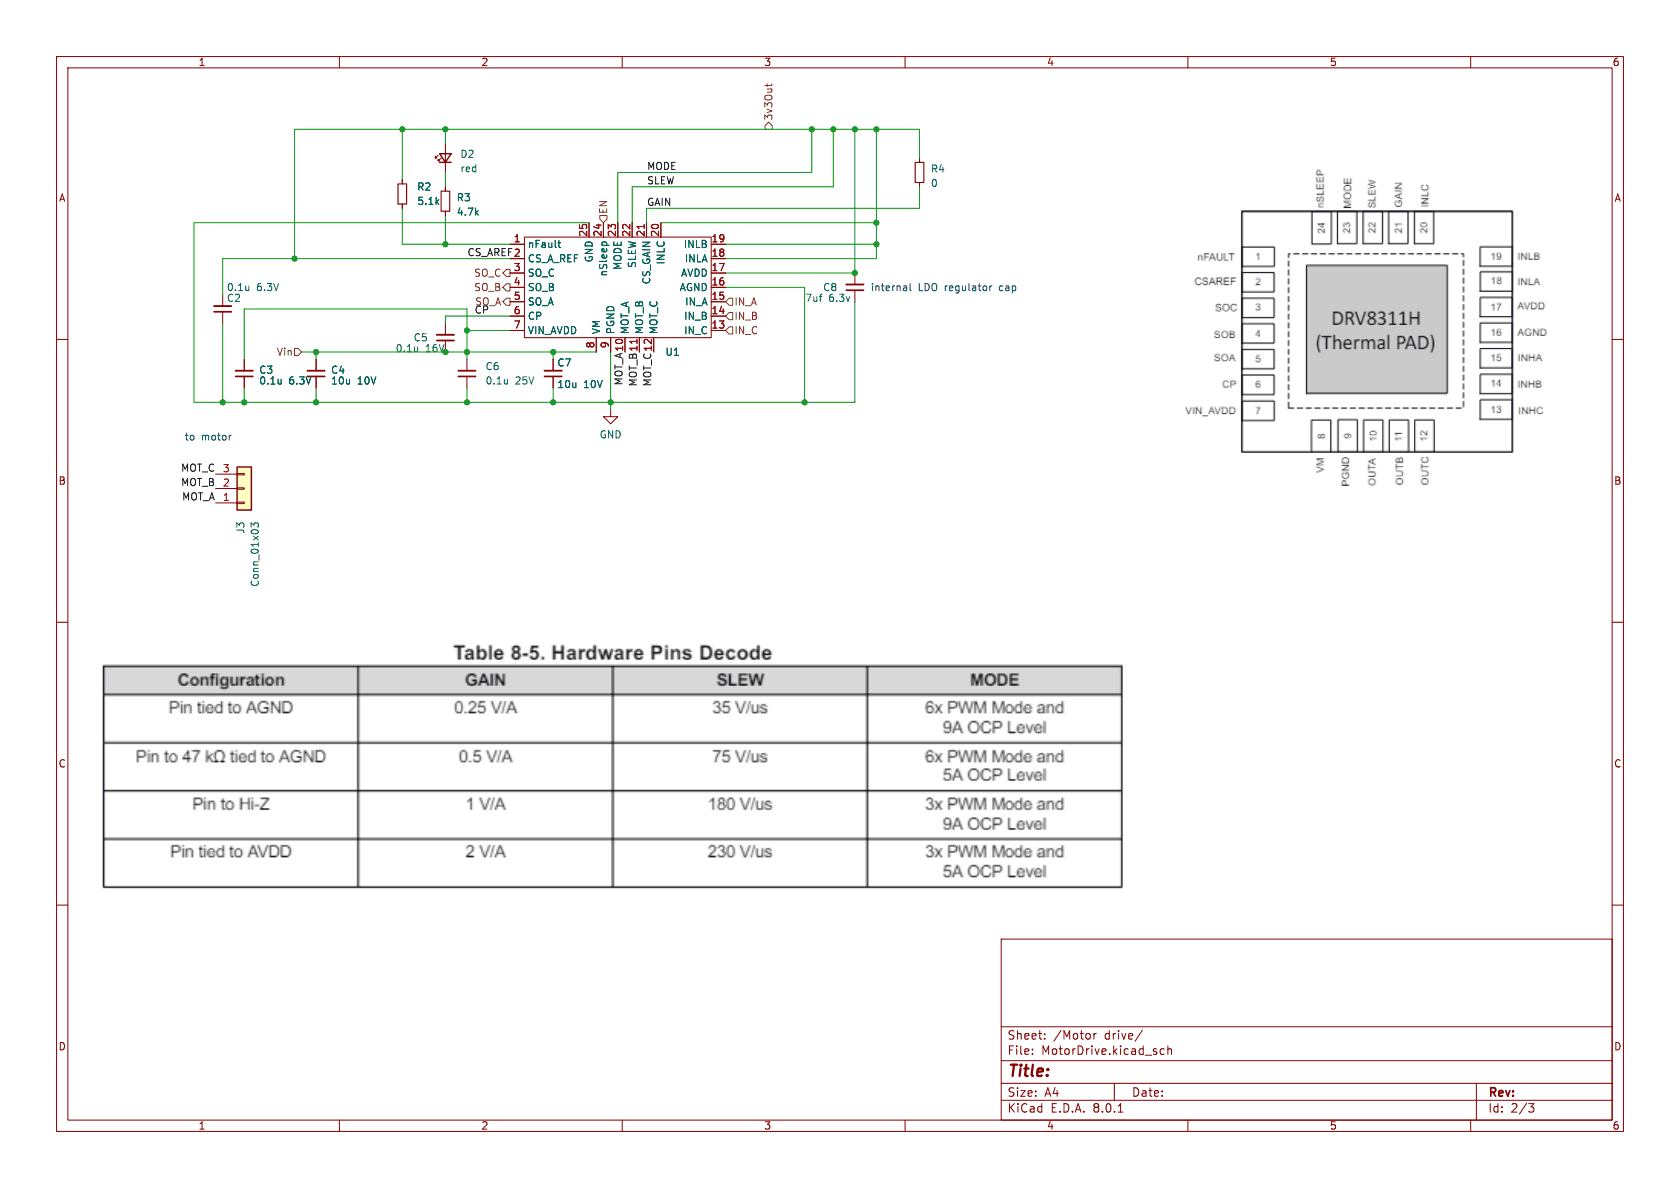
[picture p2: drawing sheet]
(kicad_sch
 (version 20231120)
 (generator "eeschema")
 (generator_version "8.0")
 (paper "A4")
 (lib_symbols
  (symbol "Connector_Generic:Conn_01x03"
   (pin_names
    (offset 1.016) hide) (exclude_from_sim no) (in_bom yes) (on_board yes)
   (property "Reference" "J" (at 0 5.08 0) (effects (font (size 1.27 1.27))))
   (property "Value" "Conn_01x03" (at 0 -5.08 0) (effects (font (size 1.27 1.27))))
   (property "Footprint" "" (at 0 0 0) (effects (font (size 1.27 1.27)) (hide yes)))
   (property "Datasheet" "~" (at 0 0 0) (effects (font (size 1.27 1.27)) (hide yes)))
   (property "Description" "Generic connector, single row, 01x03, script generated (kicad-library-utils/schlib/autogen/connector/)" (at 0 0 0) (effects (font (size 1.27 1.27)) (hide yes)))
   (symbol "Conn_01x03_1_1"
    (rectangle (start -1.27 -2.413) (end 0 -2.667) (stroke (width 0.1524) (type default)) (fill (type none)))
    (rectangle (start -1.27 0.127) (end 0 -0.127) (stroke (width 0.1524) (type default)) (fill (type none)))
    (rectangle (start -1.27 2.667) (end 0 2.413) (stroke (width 0.1524) (type default)) (fill (type none)))
    (rectangle (start -1.27 3.81) (end 1.27 -3.81) (stroke (width 0.254) (type default)) (fill (type background)))
    (pin passive line (at -5.08 2.54 0) (length 3.81) (name "Pin_1" (effects (font (size 1.27 1.27)))) (number "1" (effects (font (size 1.27 1.27)))))
    (pin passive line (at -5.08 0 0) (length 3.81) (name "Pin_2" (effects (font (size 1.27 1.27)))) (number "2" (effects (font (size 1.27 1.27)))))
    (pin passive line (at -5.08 -2.54 0) (length 3.81) (name "Pin_3" (effects (font (size 1.27 1.27)))) (number "3" (effects (font (size 1.27 1.27)))))))
  (symbol "Device:C_Small"
   (pin_numbers hide)
   (pin_names
    (offset 0.254) hide) (exclude_from_sim no) (in_bom yes) (on_board yes)
   (property "Reference" "C" (at 0.254 1.778 0) (effects (font (size 1.27 1.27)) (justify left)))
   (property "Value" "C_Small" (at 0.254 -2.032 0) (effects (font (size 1.27 1.27)) (justify left)))
   (property "Footprint" "" (at 0 0 0) (effects (font (size 1.27 1.27)) (hide yes)))
   (property "Datasheet" "~" (at 0 0 0) (effects (font (size 1.27 1.27)) (hide yes)))
   (property "Description" "Unpolarized capacitor, small symbol" (at 0 0 0) (effects (font (size 1.27 1.27)) (hide yes)))
   (symbol "C_Small_0_1"
    (polyline (pts (xy -1.524 -0.508) (xy 1.524 -0.508)) (stroke (width 0.3302) (type default)) (fill (type none)))
    (polyline (pts (xy -1.524 0.508) (xy 1.524 0.508)) (stroke (width 0.3048) (type default)) (fill (type none))))
   (symbol "C_Small_1_1"
    (pin passive line (at 0 2.54 270) (length 2.032) (name "~" (effects (font (size 1.27 1.27)))) (number "1" (effects (font (size 1.27 1.27)))))
    (pin passive line (at 0 -2.54 90) (length 2.032) (name "~" (effects (font (size 1.27 1.27)))) (number "2" (effects (font (size 1.27 1.27)))))))
  (symbol "Device:LED_Small"
   (pin_numbers hide)
   (pin_names
    (offset 0.254) hide) (exclude_from_sim no) (in_bom yes) (on_board yes)
   (property "Reference" "D" (at -1.27 3.175 0) (effects (font (size 1.27 1.27)) (justify left)))
   (property "Value" "LED_Small" (at -4.445 -2.54 0) (effects (font (size 1.27 1.27)) (justify left)))
   (property "Footprint" "" (at 0 0 90) (effects (font (size 1.27 1.27)) (hide yes)))
   (property "Datasheet" "~" (at 0 0 90) (effects (font (size 1.27 1.27)) (hide yes)))
   (property "Description" "Light emitting diode, small symbol" (at 0 0 0) (effects (font (size 1.27 1.27)) (hide yes)))
   (symbol "LED_Small_0_1"
    (polyline (pts (xy -0.762 -1.016) (xy -0.762 1.016)) (stroke (width 0.254) (type default)) (fill (type none)))
    (polyline (pts (xy 1.016 0) (xy -0.762 0)) (stroke (width 0) (type default)) (fill (type none)))
    (polyline (pts (xy 0.762 -1.016) (xy -0.762 0) (xy 0.762 1.016) (xy 0.762 -1.016)) (stroke (width 0.254) (type default)) (fill (type none)))
    (polyline (pts (xy 0 0.762) (xy -0.508 1.27) (xy -0.254 1.27) (xy -0.508 1.27) (xy -0.508 1.016)) (stroke (width 0) (type default)) (fill (type none)))
    (polyline (pts (xy 0.508 1.27) (xy 0 1.778) (xy 0.254 1.778) (xy 0 1.778) (xy 0 1.524)) (stroke (width 0) (type default)) (fill (type none))))
   (symbol "LED_Small_1_1"
    (pin passive line (at -2.54 0 0) (length 1.778) (name "K" (effects (font (size 1.27 1.27)))) (number "1" (effects (font (size 1.27 1.27)))))
    (pin passive line (at 2.54 0 180) (length 1.778) (name "A" (effects (font (size 1.27 1.27)))) (number "2" (effects (font (size 1.27 1.27)))))))
  (symbol "Device:R_Small"
   (pin_numbers hide)
   (pin_names
    (offset 0.254) hide) (exclude_from_sim no) (in_bom yes) (on_board yes)
   (property "Reference" "R" (at 0.762 0.508 0) (effects (font (size 1.27 1.27)) (justify left)))
   (property "Value" "R_Small" (at 0.762 -1.016 0) (effects (font (size 1.27 1.27)) (justify left)))
   (property "Footprint" "" (at 0 0 0) (effects (font (size 1.27 1.27)) (hide yes)))
   (property "Datasheet" "~" (at 0 0 0) (effects (font (size 1.27 1.27)) (hide yes)))
   (property "Description" "Resistor, small symbol" (at 0 0 0) (effects (font (size 1.27 1.27)) (hide yes)))
   (symbol "R_Small_0_1"
    (rectangle (start -0.762 1.778) (end 0.762 -1.778) (stroke (width 0.2032) (type default)) (fill (type none))))
   (symbol "R_Small_1_1"
    (pin passive line (at 0 2.54 270) (length 0.762) (name "~" (effects (font (size 1.27 1.27)))) (number "1" (effects (font (size 1.27 1.27)))))
    (pin passive line (at 0 -2.54 90) (length 0.762) (name "~" (effects (font (size 1.27 1.27)))) (number "2" (effects (font (size 1.27 1.27)))))))
  (symbol "MotorDrivers:DRV8311" (exclude_from_sim no) (in_bom yes) (on_board yes)
   (property "Reference" "U" (at 0 6.35 0) (effects (font (size 1.27 1.27))))
   (property "Value" "" (at 0 0 0) (effects (font (size 1.27 1.27))))
   (property "Footprint" "" (at 0 0 0) (effects (font (size 1.27 1.27)) (hide yes)))
   (property "Datasheet" "" (at 0 0 0) (effects (font (size 1.27 1.27)) (hide yes)))
   (property "Description" "" (at 0 0 0) (effects (font (size 1.27 1.27)) (hide yes)))
   (symbol "DRV8311_0_0"
    (pin output line (at -22.86 -66.04 0) (length 2.54) (name "nFault" (effects (font (size 1.27 1.27)))) (number "1" (effects (font (size 1.27 1.27)))))
    (pin power_out line (at -2.54 -85.09 90) (length 2.54) (name "MOT_A" (effects (font (size 1.27 1.27)))) (number "10" (effects (font (size 1.27 1.27)))))
    (pin power_out line (at 0 -85.09 90) (length 2.54) (name "MOT_B" (effects (font (size 1.27 1.27)))) (number "11" (effects (font (size 1.27 1.27)))))
    (pin power_out line (at 2.54 -85.09 90) (length 2.54) (name "MOT_C" (effects (font (size 1.27 1.27)))) (number "12" (effects (font (size 1.27 1.27)))))
    (pin input line (at 15.24 -81.28 180) (length 2.54) (name "IN_C" (effects (font (size 1.27 1.27)))) (number "13" (effects (font (size 1.27 1.27)))))
    (pin power_in line (at 15.24 -73.66 180) (length 2.54) (name "AGND" (effects (font (size 1.27 1.27)))) (number "16" (effects (font (size 1.27 1.27)))))
    (pin power_in line (at 15.24 -71.12 180) (length 2.54) (name "AVDD" (effects (font (size 1.27 1.27)))) (number "17" (effects (font (size 1.27 1.27)))))
    (pin input line (at 15.24 -68.58 180) (length 2.54) (name "INLA" (effects (font (size 1.27 1.27)))) (number "18" (effects (font (size 1.27 1.27)))))
    (pin input line (at 15.24 -66.04 180) (length 2.54) (name "INLB" (effects (font (size 1.27 1.27)))) (number "19" (effects (font (size 1.27 1.27)))))
    (pin input line (at -22.86 -68.58 0) (length 2.54) (name "CS_A_REF" (effects (font (size 1.27 1.27)))) (number "2" (effects (font (size 1.27 1.27)))))
    (pin input line (at 3.81 -62.23 270) (length 2.54) (name "INLC" (effects (font (size 1.27 1.27)))) (number "20" (effects (font (size 1.27 1.27)))))
    (pin input line (at 1.27 -62.23 270) (length 2.54) (name "CS_GAIN" (effects (font (size 1.27 1.27)))) (number "21" (effects (font (size 1.27 1.27)))))
    (pin input line (at -1.27 -62.23 270) (length 2.54) (name "SLEW" (effects (font (size 1.27 1.27)))) (number "22" (effects (font (size 1.27 1.27)))))
    (pin input line (at -3.81 -62.23 270) (length 2.54) (name "MODE" (effects (font (size 1.27 1.27)))) (number "23" (effects (font (size 1.27 1.27)))))
    (pin input line (at -6.35 -62.23 270) (length 2.54) (name "nSleep" (effects (font (size 1.27 1.27)))) (number "24" (effects (font (size 1.27 1.27)))))
    (pin output line (at -22.86 -71.12 0) (length 2.54) (name "SO_C" (effects (font (size 1.27 1.27)))) (number "3" (effects (font (size 1.27 1.27)))))
    (pin output line (at -22.86 -73.66 0) (length 2.54) (name "SO_B" (effects (font (size 1.27 1.27)))) (number "4" (effects (font (size 1.27 1.27)))))
    (pin output line (at -22.86 -76.2 0) (length 2.54) (name "SO_A" (effects (font (size 1.27 1.27)))) (number "5" (effects (font (size 1.27 1.27)))))
    (pin power_in line (at -22.86 -78.74 0) (length 2.54) (name "CP" (effects (font (size 1.27 1.27)))) (number "6" (effects (font (size 1.27 1.27)))))
    (pin power_in line (at -22.86 -81.28 0) (length 2.54) (name "VIN_AVDD" (effects (font (size 1.27 1.27)))) (number "7" (effects (font (size 1.27 1.27)))))
    (pin power_in line (at -7.62 -85.09 90) (length 2.54) (name "VM" (effects (font (size 1.27 1.27)))) (number "8" (effects (font (size 1.27 1.27)))))
    (pin power_in line (at -5.08 -85.09 90) (length 2.54) (name "PGND" (effects (font (size 1.27 1.27)))) (number "9" (effects (font (size 1.27 1.27))))))
   (symbol "DRV8311_0_1"
    (rectangle (start -20.32 -64.77) (end 12.7 -82.55) (stroke (width 0) (type default)) (fill (type none))))
   (symbol "DRV8311_1_0"
    (pin input line (at 15.24 -78.74 180) (length 2.54) (name "IN_B" (effects (font (size 1.27 1.27)))) (number "14" (effects (font (size 1.27 1.27)))))
    (pin input line (at 15.24 -76.2 180) (length 2.54) (name "IN_A" (effects (font (size 1.27 1.27)))) (number "15" (effects (font (size 1.27 1.27))))))
   (symbol "DRV8311_1_1"
    (pin power_in line (at -8.89 -62.23 270) (length 2.54) (name "GND" (effects (font (size 1.27 1.27)))) (number "25" (effects (font (size 1.27 1.27)))))))
  (symbol "power:GND"
   (power)
   (pin_names
    (offset 0)) (exclude_from_sim no) (in_bom yes) (on_board yes)
   (property "Reference" "#PWR" (at 0 -6.35 0) (effects (font (size 1.27 1.27)) (hide yes)))
   (property "Value" "GND" (at 0 -3.81 0) (effects (font (size 1.27 1.27))))
   (property "Footprint" "" (at 0 0 0) (effects (font (size 1.27 1.27)) (hide yes)))
   (property "Datasheet" "" (at 0 0 0) (effects (font (size 1.27 1.27)) (hide yes)))
   (property "Description" "Power symbol creates a global label with name \"GND\" , ground" (at 0 0 0) (effects (font (size 1.27 1.27)) (hide yes)))
   (symbol "GND_0_1"
    (polyline (pts (xy 0 0) (xy 0 -1.27) (xy 1.27 -1.27) (xy 0 -2.54) (xy -1.27 -1.27) (xy 0 -1.27)) (stroke (width 0) (type default)) (fill (type none))))
   (symbol "GND_1_1"
    (pin power_in line (at 0 0 270) (length 0) hide (name "GND" (effects (font (size 1.27 1.27)))) (number "1" (effects (font (size 1.27 1.27))))))))
 (junction
  (at 97.79 62.23)
  (diameter 0)
  (color 0 0 0 0))
 (junction
  (at 154.94 39.37)
  (diameter 0)
  (color 0 0 0 0))
 (junction
  (at 78.74 43.18)
  (diameter 0)
  (color 0 0 0 0))
 (junction
  (at 151.13 22.86)
  (diameter 0)
  (color 0 0 0 0))
 (junction
  (at 142.24 71.12)
  (diameter 0)
  (color 0 0 0 0))
 (junction
  (at 55.88 71.12)
  (diameter 0)
  (color 0 0 0 0))
 (junction
  (at 154.94 22.86)
  (diameter 0)
  (color 0 0 0 0))
 (junction
  (at 151.13 48.26)
  (diameter 0)
  (color 0 0 0 0))
 (junction
  (at 97.79 71.12)
  (diameter 0)
  (color 0 0 0 0))
 (junction
  (at 71.12 22.86)
  (diameter 0)
  (color 0 0 0 0))
 (junction
  (at 43.18 71.12)
  (diameter 0)
  (color 0 0 0 0))
 (junction
  (at 55.88 62.23)
  (diameter 0)
  (color 0 0 0 0))
 (junction
  (at 52.07 45.72)
  (diameter 0)
  (color 0 0 0 0))
 (junction
  (at 82.55 58.42)
  (diameter 0)
  (color 0 0 0 0))
 (junction
  (at 147.32 22.86)
  (diameter 0)
  (color 0 0 0 0))
 (junction
  (at 107.95 71.12)
  (diameter 0)
  (color 0 0 0 0))
 (junction
  (at 82.55 62.23)
  (diameter 0)
  (color 0 0 0 0))
 (junction
  (at 78.74 22.86)
  (diameter 0)
  (color 0 0 0 0))
 (junction
  (at 39.37 71.12)
  (diameter 0)
  (color 0 0 0 0))
 (junction
  (at 143.51 22.86)
  (diameter 0)
  (color 0 0 0 0))
 (junction
  (at 82.55 71.12)
  (diameter 0)
  (color 0 0 0 0))
 (junction
  (at 154.94 43.18)
  (diameter 0)
  (color 0 0 0 0))
 (junction
  (at 78.74 62.23)
  (diameter 0)
  (color 0 0 0 0))
 (wire
  (pts (xy 55.88 71.12) (xy 82.55 71.12))
  (stroke (width 0) (type default)))
 (wire
  (pts (xy 39.37 45.72) (xy 52.07 45.72))
  (stroke (width 0) (type default)))
 (wire
  (pts (xy 109.22 30.48) (xy 109.22 39.37))
  (stroke (width 0) (type default)))
 (wire
  (pts (xy 34.29 39.37) (xy 34.29 71.12))
  (stroke (width 0) (type default)))
 (wire
  (pts (xy 71.12 43.18) (xy 78.74 43.18))
  (stroke (width 0) (type default)))
 (wire
  (pts (xy 97.79 62.23) (xy 105.41 62.23))
  (stroke (width 0) (type default)))
 (wire
  (pts (xy 82.55 58.42) (xy 82.55 62.23))
  (stroke (width 0) (type default)))
 (wire
  (pts (xy 78.74 55.88) (xy 78.74 57.15))
  (stroke (width 0) (type default)))
 (wire
  (pts (xy 143.51 30.48) (xy 143.51 22.86))
  (stroke (width 0) (type default)))
 (wire
  (pts (xy 71.12 22.86) (xy 71.12 31.75))
  (stroke (width 0) (type default)))
 (wire
  (pts (xy 154.94 43.18) (xy 154.94 45.72))
  (stroke (width 0) (type default)))
 (wire
  (pts (xy 154.94 22.86) (xy 162.56 22.86))
  (stroke (width 0) (type default)))
 (wire
  (pts (xy 114.3 36.83) (xy 114.3 39.37))
  (stroke (width 0) (type default)))
 (wire
  (pts (xy 114.3 36.83) (xy 162.56 36.83))
  (stroke (width 0) (type default)))
 (wire
  (pts (xy 90.17 58.42) (xy 82.55 58.42))
  (stroke (width 0) (type default)))
 (wire
  (pts (xy 78.74 22.86) (xy 71.12 22.86))
  (stroke (width 0) (type default)))
 (wire
  (pts (xy 128.27 48.26) (xy 151.13 48.26))
  (stroke (width 0) (type default)))
 (wire
  (pts (xy 154.94 39.37) (xy 154.94 43.18))
  (stroke (width 0) (type default)))
 (wire
  (pts (xy 97.79 71.12) (xy 107.95 71.12))
  (stroke (width 0) (type default)))
 (wire
  (pts (xy 109.22 30.48) (xy 143.51 30.48))
  (stroke (width 0) (type default)))
 (wire
  (pts (xy 151.13 22.86) (xy 151.13 48.26))
  (stroke (width 0) (type default)))
 (wire
  (pts (xy 107.95 71.12) (xy 142.24 71.12))
  (stroke (width 0) (type default)))
 (wire
  (pts (xy 55.88 62.23) (xy 78.74 62.23))
  (stroke (width 0) (type default)))
 (wire
  (pts (xy 53.34 62.23) (xy 55.88 62.23))
  (stroke (width 0) (type default)))
 (wire
  (pts (xy 52.07 45.72) (xy 90.17 45.72))
  (stroke (width 0) (type default)))
 (wire
  (pts (xy 147.32 22.86) (xy 151.13 22.86))
  (stroke (width 0) (type default)))
 (wire
  (pts (xy 55.88 68.58) (xy 55.88 71.12))
  (stroke (width 0) (type default)))
 (wire
  (pts (xy 82.55 71.12) (xy 97.79 71.12))
  (stroke (width 0) (type default)))
 (wire
  (pts (xy 128.27 45.72) (xy 154.94 45.72))
  (stroke (width 0) (type default)))
 (wire
  (pts (xy 111.76 33.02) (xy 147.32 33.02))
  (stroke (width 0) (type default)))
 (wire
  (pts (xy 82.55 58.42) (xy 82.55 54.61))
  (stroke (width 0) (type default)))
 (wire
  (pts (xy 142.24 50.8) (xy 142.24 71.12))
  (stroke (width 0) (type default)))
 (wire
  (pts (xy 162.56 33.02) (xy 162.56 36.83))
  (stroke (width 0) (type default)))
 (wire
  (pts (xy 39.37 71.12) (xy 43.18 71.12))
  (stroke (width 0) (type default)))
 (wire
  (pts (xy 43.18 68.58) (xy 43.18 71.12))
  (stroke (width 0) (type default)))
 (wire
  (pts (xy 128.27 43.18) (xy 154.94 43.18))
  (stroke (width 0) (type default)))
 (wire
  (pts (xy 39.37 57.15) (xy 39.37 71.12))
  (stroke (width 0) (type default)))
 (wire
  (pts (xy 78.74 55.88) (xy 90.17 55.88))
  (stroke (width 0) (type default)))
 (wire
  (pts (xy 90.17 43.18) (xy 78.74 43.18))
  (stroke (width 0) (type default)))
 (wire
  (pts (xy 71.12 22.86) (xy 52.07 22.86))
  (stroke (width 0) (type default)))
 (wire
  (pts (xy 116.84 39.37) (xy 154.94 39.37))
  (stroke (width 0) (type default)))
 (wire
  (pts (xy 34.29 71.12) (xy 39.37 71.12))
  (stroke (width 0) (type default)))
 (wire
  (pts (xy 39.37 45.72) (xy 39.37 52.07))
  (stroke (width 0) (type default)))
 (wire
  (pts (xy 128.27 50.8) (xy 142.24 50.8))
  (stroke (width 0) (type default)))
 (wire
  (pts (xy 55.88 62.23) (xy 55.88 63.5))
  (stroke (width 0) (type default)))
 (wire
  (pts (xy 43.18 71.12) (xy 55.88 71.12))
  (stroke (width 0) (type default)))
 (wire
  (pts (xy 78.74 22.86) (xy 78.74 25.4))
  (stroke (width 0) (type default)))
 (wire
  (pts (xy 154.94 22.86) (xy 154.94 39.37))
  (stroke (width 0) (type default)))
 (wire
  (pts (xy 107.95 62.23) (xy 107.95 71.12))
  (stroke (width 0) (type default)))
 (wire
  (pts (xy 52.07 22.86) (xy 52.07 45.72))
  (stroke (width 0) (type default)))
 (wire
  (pts (xy 78.74 38.1) (xy 78.74 43.18))
  (stroke (width 0) (type default)))
 (wire
  (pts (xy 142.24 71.12) (xy 151.13 71.12))
  (stroke (width 0) (type default)))
 (wire
  (pts (xy 82.55 62.23) (xy 82.55 63.5))
  (stroke (width 0) (type default)))
 (wire
  (pts (xy 151.13 22.86) (xy 154.94 22.86))
  (stroke (width 0) (type default)))
 (wire
  (pts (xy 111.76 33.02) (xy 111.76 39.37))
  (stroke (width 0) (type default)))
 (wire
  (pts (xy 78.74 22.86) (xy 143.51 22.86))
  (stroke (width 0) (type default)))
 (wire
  (pts (xy 151.13 53.34) (xy 151.13 71.12))
  (stroke (width 0) (type default)))
 (wire
  (pts (xy 34.29 39.37) (xy 104.14 39.37))
  (stroke (width 0) (type default)))
 (wire
  (pts (xy 162.56 22.86) (xy 162.56 27.94))
  (stroke (width 0) (type default)))
 (wire
  (pts (xy 97.79 63.5) (xy 97.79 62.23))
  (stroke (width 0) (type default)))
 (wire
  (pts (xy 43.18 54.61) (xy 82.55 54.61))
  (stroke (width 0) (type default)))
 (wire
  (pts (xy 143.51 22.86) (xy 147.32 22.86))
  (stroke (width 0) (type default)))
 (wire
  (pts (xy 107.95 71.12) (xy 107.95 72.39))
  (stroke (width 0) (type default)))
 (wire
  (pts (xy 43.18 54.61) (xy 43.18 63.5))
  (stroke (width 0) (type default)))
 (wire
  (pts (xy 97.79 68.58) (xy 97.79 71.12))
  (stroke (width 0) (type default)))
 (wire
  (pts (xy 78.74 30.48) (xy 78.74 33.02))
  (stroke (width 0) (type default)))
 (wire
  (pts (xy 82.55 68.58) (xy 82.55 71.12))
  (stroke (width 0) (type default)))
 (wire
  (pts (xy 147.32 22.86) (xy 147.32 33.02))
  (stroke (width 0) (type default)))
 (wire
  (pts (xy 82.55 62.23) (xy 78.74 62.23))
  (stroke (width 0) (type default)))
 (wire
  (pts (xy 71.12 36.83) (xy 71.12 43.18))
  (stroke (width 0) (type default)))
 (wire
  (pts (xy 97.79 62.23) (xy 82.55 62.23))
  (stroke (width 0) (type default)))
 (image
  (at 110.49 138.43)
  (data))
 (image
  (at 241.3 57.785)
  (scale 0.719125)
  (data))
 (text "to motor"
  (exclude_from_sim no)
  (at 36.83 77.47 0)
  (effects (font (size 1.27 1.27))))
 (text "internal LDO regulator cap"
  (exclude_from_sim no)
  (at 166.878 51.054 0)
  (effects (font (size 1.27 1.27))))
 (label "MOT_B"
  (at 113.03 62.23 270)
  (fields_autoplaced yes)
  (effects (font (size 1.27 1.27)) (justify right bottom)))
 (label "MOT_B"
  (at 38.1 86.36 180)
  (fields_autoplaced yes)
  (effects (font (size 1.27 1.27)) (justify right bottom)))
 (label "MODE"
  (at 114.3 30.48 0)
  (fields_autoplaced yes)
  (effects (font (size 1.27 1.27)) (justify left bottom)))
 (label "SLEW"
  (at 114.3 33.02 0)
  (fields_autoplaced yes)
  (effects (font (size 1.27 1.27)) (justify left bottom)))
 (label "MOT_A"
  (at 110.49 62.23 270)
  (fields_autoplaced yes)
  (effects (font (size 1.27 1.27)) (justify right bottom)))
 (label "GAIN"
  (at 114.3 36.83 0)
  (fields_autoplaced yes)
  (effects (font (size 1.27 1.27)) (justify left bottom)))
 (label "CS_AREF"
  (at 82.55 45.72 0)
  (fields_autoplaced yes)
  (effects (font (size 1.27 1.27)) (justify left bottom)))
 (label "MOT_C"
  (at 38.1 83.82 180)
  (fields_autoplaced yes)
  (effects (font (size 1.27 1.27)) (justify right bottom)))
 (label "MOT_A"
  (at 38.1 88.9 180)
  (fields_autoplaced yes)
  (effects (font (size 1.27 1.27)) (justify right bottom)))
 (label "CP"
  (at 83.82 55.88 0)
  (fields_autoplaced yes)
  (effects (font (size 1.27 1.27)) (justify left bottom)))
 (label "MOT_C"
  (at 115.57 62.23 270)
  (fields_autoplaced yes)
  (effects (font (size 1.27 1.27)) (justify right bottom)))
 (hierarchical_label "Vin"
  (shape input)
  (at 53.34 62.23 180)
  (fields_autoplaced yes)
  (effects (font (size 1.27 1.27)) (justify right)))
 (hierarchical_label "IN_B"
  (shape input)
  (at 128.27 55.88 0)
  (fields_autoplaced yes)
  (effects (font (size 1.27 1.27)) (justify left)))
 (hierarchical_label "SO_C"
  (shape output)
  (at 90.17 48.26 180)
  (fields_autoplaced yes)
  (effects (font (size 1.27 1.27)) (justify right)))
 (hierarchical_label "3v3Out"
  (shape output)
  (at 135.89 22.86 90)
  (fields_autoplaced yes)
  (effects (font (size 1.27 1.27)) (justify left)))
 (hierarchical_label "IN_C"
  (shape input)
  (at 128.27 58.42 0)
  (fields_autoplaced yes)
  (effects (font (size 1.27 1.27)) (justify left)))
 (hierarchical_label "EN"
  (shape input)
  (at 106.68 39.37 90)
  (fields_autoplaced yes)
  (effects (font (size 1.27 1.27)) (justify left)))
 (hierarchical_label "SO_B"
  (shape output)
  (at 90.17 50.8 180)
  (fields_autoplaced yes)
  (effects (font (size 1.27 1.27)) (justify right)))
 (hierarchical_label "SO_A"
  (shape output)
  (at 90.17 53.34 180)
  (fields_autoplaced yes)
  (effects (font (size 1.27 1.27)) (justify right)))
 (hierarchical_label "IN_A"
  (shape input)
  (at 128.27 53.34 0)
  (fields_autoplaced yes)
  (effects (font (size 1.27 1.27)) (justify left)))
 (symbol
  (lib_id "Device:R_Small")
  (at 71.12 34.29 180)
  (unit 1)
  (exclude_from_sim no)
  (in_bom yes)
  (on_board yes)
  (dnp no)
  (property "Reference" "R2" (at 73.66 33.0199 0) (effects (font (size 1.27 1.27)) (justify right)))
  (property "Value" "5.1k" (at 73.66 35.5599 0) (effects (font (size 1.27 1.27)) (justify right)))
  (property "Footprint" "Resistor_SMD:R_0603_1608Metric_Pad0.98x0.95mm_HandSolder" (at 71.12 34.29 0) (effects (font (size 1.27 1.27)) (hide yes)))
  (property "Datasheet" "~" (at 71.12 34.29 0) (effects (font (size 1.27 1.27)) (hide yes)))
  (property "Description" "" (at 71.12 34.29 0) (effects (font (size 1.27 1.27)) (hide yes)))
  (pin "1")
  (pin "2"))
 (symbol
  (lib_id "Device:C_Small")
  (at 151.13 50.8 180)
  (unit 1)
  (exclude_from_sim no)
  (in_bom yes)
  (on_board yes)
  (dnp no)
  (property "Reference" "C8" (at 145.415 50.8 0) (effects (font (size 1.27 1.27)) (justify right)))
  (property "Value" "7uf 6.3v" (at 142.24 52.705 0) (effects (font (size 1.27 1.27)) (justify right)))
  (property "Footprint" "Capacitor_SMD:C_0603_1608Metric_Pad1.08x0.95mm_HandSolder" (at 151.13 50.8 0) (effects (font (size 1.27 1.27)) (hide yes)))
  (property "Datasheet" "~" (at 151.13 50.8 0) (effects (font (size 1.27 1.27)) (hide yes)))
  (property "Description" "" (at 151.13 50.8 0) (effects (font (size 1.27 1.27)) (hide yes)))
  (pin "1")
  (pin "2"))
 (symbol
  (lib_id "Device:C_Small")
  (at 43.18 66.04 180)
  (unit 1)
  (exclude_from_sim no)
  (in_bom yes)
  (on_board yes)
  (dnp no)
  (property "Reference" "C3" (at 45.72 65.405 0) (effects (font (size 1.27 1.27)) (justify right)))
  (property "Value" "0.1u 6.3V" (at 45.72 67.31 0) (effects (font (size 1.27 1.27)) (justify right)))
  (property "Footprint" "Capacitor_SMD:C_0603_1608Metric_Pad1.08x0.95mm_HandSolder" (at 43.18 66.04 0) (effects (font (size 1.27 1.27)) (hide yes)))
  (property "Datasheet" "~" (at 43.18 66.04 0) (effects (font (size 1.27 1.27)) (hide yes)))
  (property "Description" "" (at 43.18 66.04 0) (effects (font (size 1.27 1.27)) (hide yes)))
  (pin "1")
  (pin "2"))
 (symbol
  (lib_id "Device:C_Small")
  (at 39.37 54.61 180)
  (unit 1)
  (exclude_from_sim no)
  (in_bom yes)
  (on_board yes)
  (dnp no)
  (property "Reference" "C2" (at 40.005 52.705 0) (effects (font (size 1.27 1.27)) (justify right)))
  (property "Value" "0.1u 6.3V" (at 40.005 50.8 0) (effects (font (size 1.27 1.27)) (justify right)))
  (property "Footprint" "Capacitor_SMD:C_0603_1608Metric_Pad1.08x0.95mm_HandSolder" (at 39.37 54.61 0) (effects (font (size 1.27 1.27)) (hide yes)))
  (property "Datasheet" "~" (at 39.37 54.61 0) (effects (font (size 1.27 1.27)) (hide yes)))
  (property "Description" "" (at 39.37 54.61 0) (effects (font (size 1.27 1.27)) (hide yes)))
  (pin "1")
  (pin "2"))
 (symbol
  (lib_id "Device:C_Small")
  (at 97.79 66.04 180)
  (unit 1)
  (exclude_from_sim no)
  (in_bom yes)
  (on_board yes)
  (dnp no)
  (property "Reference" "C7" (at 98.425 64.135 0) (effects (font (size 1.27 1.27)) (justify right)))
  (property "Value" "10u 10V" (at 98.425 67.945 0) (effects (font (size 1.27 1.27)) (justify right)))
  (property "Footprint" "Capacitor_Tantalum_SMD:CP_EIA-1608-08_AVX-J" (at 97.79 66.04 0) (effects (font (size 1.27 1.27)) (hide yes)))
  (property "Datasheet" "~" (at 97.79 66.04 0) (effects (font (size 1.27 1.27)) (hide yes)))
  (property "Description" "" (at 97.79 66.04 0) (effects (font (size 1.27 1.27)) (hide yes)))
  (pin "1")
  (pin "2"))
 (symbol
  (lib_id "Connector_Generic:Conn_01x03")
  (at 43.18 86.36 0)
  (mirror x)
  (unit 1)
  (exclude_from_sim no)
  (in_bom yes)
  (on_board yes)
  (dnp no)
  (property "Reference" "J3" (at 42.545 92.075 90) (effects (font (size 1.27 1.27)) (justify left)))
  (property "Value" "Conn_01x03" (at 45.085 92.075 90) (effects (font (size 1.27 1.27)) (justify left)))
  (property "Footprint" "Connector_Molex:Molex_PicoBlade_53261-0371_1x03-1MP_P1.25mm_Horizontal" (at 43.18 86.36 0) (effects (font (size 1.27 1.27)) (hide yes)))
  (property "Datasheet" "~" (at 43.18 86.36 0) (effects (font (size 1.27 1.27)) (hide yes)))
  (property "Description" "" (at 43.18 86.36 0) (effects (font (size 1.27 1.27)) (hide yes)))
  (pin "1")
  (pin "2")
  (pin "3"))
 (symbol
  (lib_id "Device:C_Small")
  (at 55.88 66.04 180)
  (unit 1)
  (exclude_from_sim no)
  (in_bom yes)
  (on_board yes)
  (dnp no)
  (property "Reference" "C4" (at 58.42 65.405 0) (effects (font (size 1.27 1.27)) (justify right)))
  (property "Value" "10u 10V" (at 58.42 67.31 0) (effects (font (size 1.27 1.27)) (justify right)))
  (property "Footprint" "Capacitor_SMD:C_0603_1608Metric_Pad1.08x0.95mm_HandSolder" (at 55.88 66.04 0) (effects (font (size 1.27 1.27)) (hide yes)))
  (property "Datasheet" "~" (at 55.88 66.04 0) (effects (font (size 1.27 1.27)) (hide yes)))
  (property "Description" "" (at 55.88 66.04 0) (effects (font (size 1.27 1.27)) (hide yes)))
  (pin "1")
  (pin "2"))
 (symbol
  (lib_id "MotorDrivers:DRV8311")
  (at 113.03 -22.86 0)
  (unit 1)
  (exclude_from_sim no)
  (in_bom yes)
  (on_board yes)
  (dnp no)
  (fields_autoplaced yes)
  (property "Reference" "U1" (at 117.5259 62.23 0) (effects (font (size 1.27 1.27)) (justify left)))
  (property "Value" "~" (at 113.03 -22.86 0) (effects (font (size 1.27 1.27))))
  (property "Footprint" "Package_DFN_QFN:IC_DRV8311HRRWR" (at 113.03 -22.86 0) (effects (font (size 1.27 1.27)) (hide yes)))
  (property "Datasheet" "" (at 113.03 -22.86 0) (effects (font (size 1.27 1.27)) (hide yes)))
  (property "Description" "" (at 113.03 -22.86 0) (effects (font (size 1.27 1.27)) (hide yes)))
  (pin "1")
  (pin "10")
  (pin "11")
  (pin "12")
  (pin "13")
  (pin "16")
  (pin "17")
  (pin "18")
  (pin "19")
  (pin "2")
  (pin "20")
  (pin "21")
  (pin "22")
  (pin "23")
  (pin "24")
  (pin "3")
  (pin "4")
  (pin "5")
  (pin "6")
  (pin "7")
  (pin "8")
  (pin "9")
  (pin "14")
  (pin "15")
  (pin "25"))
 (symbol
  (lib_id "Device:R_Small")
  (at 78.74 35.56 180)
  (unit 1)
  (exclude_from_sim no)
  (in_bom yes)
  (on_board yes)
  (dnp no)
  (fields_autoplaced yes)
  (property "Reference" "R3" (at 80.645 34.925 0) (effects (font (size 1.27 1.27)) (justify right)))
  (property "Value" "4.7k" (at 80.645 37.465 0) (effects (font (size 1.27 1.27)) (justify right)))
  (property "Footprint" "Resistor_SMD:R_0603_1608Metric_Pad0.98x0.95mm_HandSolder" (at 78.74 35.56 0) (effects (font (size 1.27 1.27)) (hide yes)))
  (property "Datasheet" "~" (at 78.74 35.56 0) (effects (font (size 1.27 1.27)) (hide yes)))
  (property "Description" "" (at 78.74 35.56 0) (effects (font (size 1.27 1.27)) (hide yes)))
  (pin "1")
  (pin "2"))
 (symbol
  (lib_id "power:GND")
  (at 107.95 72.39 0)
  (unit 1)
  (exclude_from_sim no)
  (in_bom yes)
  (on_board yes)
  (dnp no)
  (fields_autoplaced yes)
  (property "Reference" "#PWR04" (at 107.95 78.74 0) (effects (font (size 1.27 1.27)) (hide yes)))
  (property "Value" "GND" (at 107.95 76.835 0) (effects (font (size 1.27 1.27))))
  (property "Footprint" "" (at 107.95 72.39 0) (effects (font (size 1.27 1.27)) (hide yes)))
  (property "Datasheet" "" (at 107.95 72.39 0) (effects (font (size 1.27 1.27)) (hide yes)))
  (property "Description" "" (at 107.95 72.39 0) (effects (font (size 1.27 1.27)) (hide yes)))
  (pin "1"))
 (symbol
  (lib_id "Device:C_Small")
  (at 82.55 66.04 180)
  (unit 1)
  (exclude_from_sim no)
  (in_bom yes)
  (on_board yes)
  (dnp no)
  (property "Reference" "C6" (at 85.725 64.77 0) (effects (font (size 1.27 1.27)) (justify right)))
  (property "Value" "0.1u 25V" (at 85.725 67.31 0) (effects (font (size 1.27 1.27)) (justify right)))
  (property "Footprint" "Capacitor_SMD:C_0603_1608Metric_Pad1.08x0.95mm_HandSolder" (at 82.55 66.04 0) (effects (font (size 1.27 1.27)) (hide yes)))
  (property "Datasheet" "~" (at 82.55 66.04 0) (effects (font (size 1.27 1.27)) (hide yes)))
  (property "Description" "" (at 82.55 66.04 0) (effects (font (size 1.27 1.27)) (hide yes)))
  (pin "1")
  (pin "2"))
 (symbol
  (lib_id "Device:C_Small")
  (at 78.74 59.69 180)
  (unit 1)
  (exclude_from_sim no)
  (in_bom yes)
  (on_board yes)
  (dnp no)
  (property "Reference" "C5" (at 73.025 59.69 0) (effects (font (size 1.27 1.27)) (justify right)))
  (property "Value" "0.1u 16V" (at 69.85 61.595 0) (effects (font (size 1.27 1.27)) (justify right)))
  (property "Footprint" "Capacitor_SMD:C_0603_1608Metric_Pad1.08x0.95mm_HandSolder" (at 78.74 59.69 0) (effects (font (size 1.27 1.27)) (hide yes)))
  (property "Datasheet" "~" (at 78.74 59.69 0) (effects (font (size 1.27 1.27)) (hide yes)))
  (property "Description" "" (at 78.74 59.69 0) (effects (font (size 1.27 1.27)) (hide yes)))
  (pin "1")
  (pin "2"))
 (symbol
  (lib_id "Device:LED_Small")
  (at 78.74 27.94 90)
  (unit 1)
  (exclude_from_sim no)
  (in_bom yes)
  (on_board yes)
  (dnp no)
  (fields_autoplaced yes)
  (property "Reference" "D2" (at 81.28 27.2415 90) (effects (font (size 1.27 1.27)) (justify right)))
  (property "Value" "red" (at 81.28 29.7815 90) (effects (font (size 1.27 1.27)) (justify right)))
  (property "Footprint" "LED_SMD:LED_0603_1608Metric_Pad1.05x0.95mm_HandSolder" (at 78.74 27.94 90) (effects (font (size 1.27 1.27)) (hide yes)))
  (property "Datasheet" "~" (at 78.74 27.94 90) (effects (font (size 1.27 1.27)) (hide yes)))
  (property "Description" "" (at 78.74 27.94 0) (effects (font (size 1.27 1.27)) (hide yes)))
  (pin "1")
  (pin "2"))
 (symbol
  (lib_id "Device:R_Small")
  (at 162.56 30.48 180)
  (unit 1)
  (exclude_from_sim no)
  (in_bom yes)
  (on_board yes)
  (dnp no)
  (fields_autoplaced yes)
  (property "Reference" "R4" (at 164.465 29.845 0) (effects (font (size 1.27 1.27)) (justify right)))
  (property "Value" "0" (at 164.465 32.385 0) (effects (font (size 1.27 1.27)) (justify right)))
  (property "Footprint" "Resistor_SMD:R_0603_1608Metric_Pad0.98x0.95mm_HandSolder" (at 162.56 30.48 0) (effects (font (size 1.27 1.27)) (hide yes)))
  (property "Datasheet" "~" (at 162.56 30.48 0) (effects (font (size 1.27 1.27)) (hide yes)))
  (property "Description" "" (at 162.56 30.48 0) (effects (font (size 1.27 1.27)) (hide yes)))
  (pin "1")
  (pin "2")))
